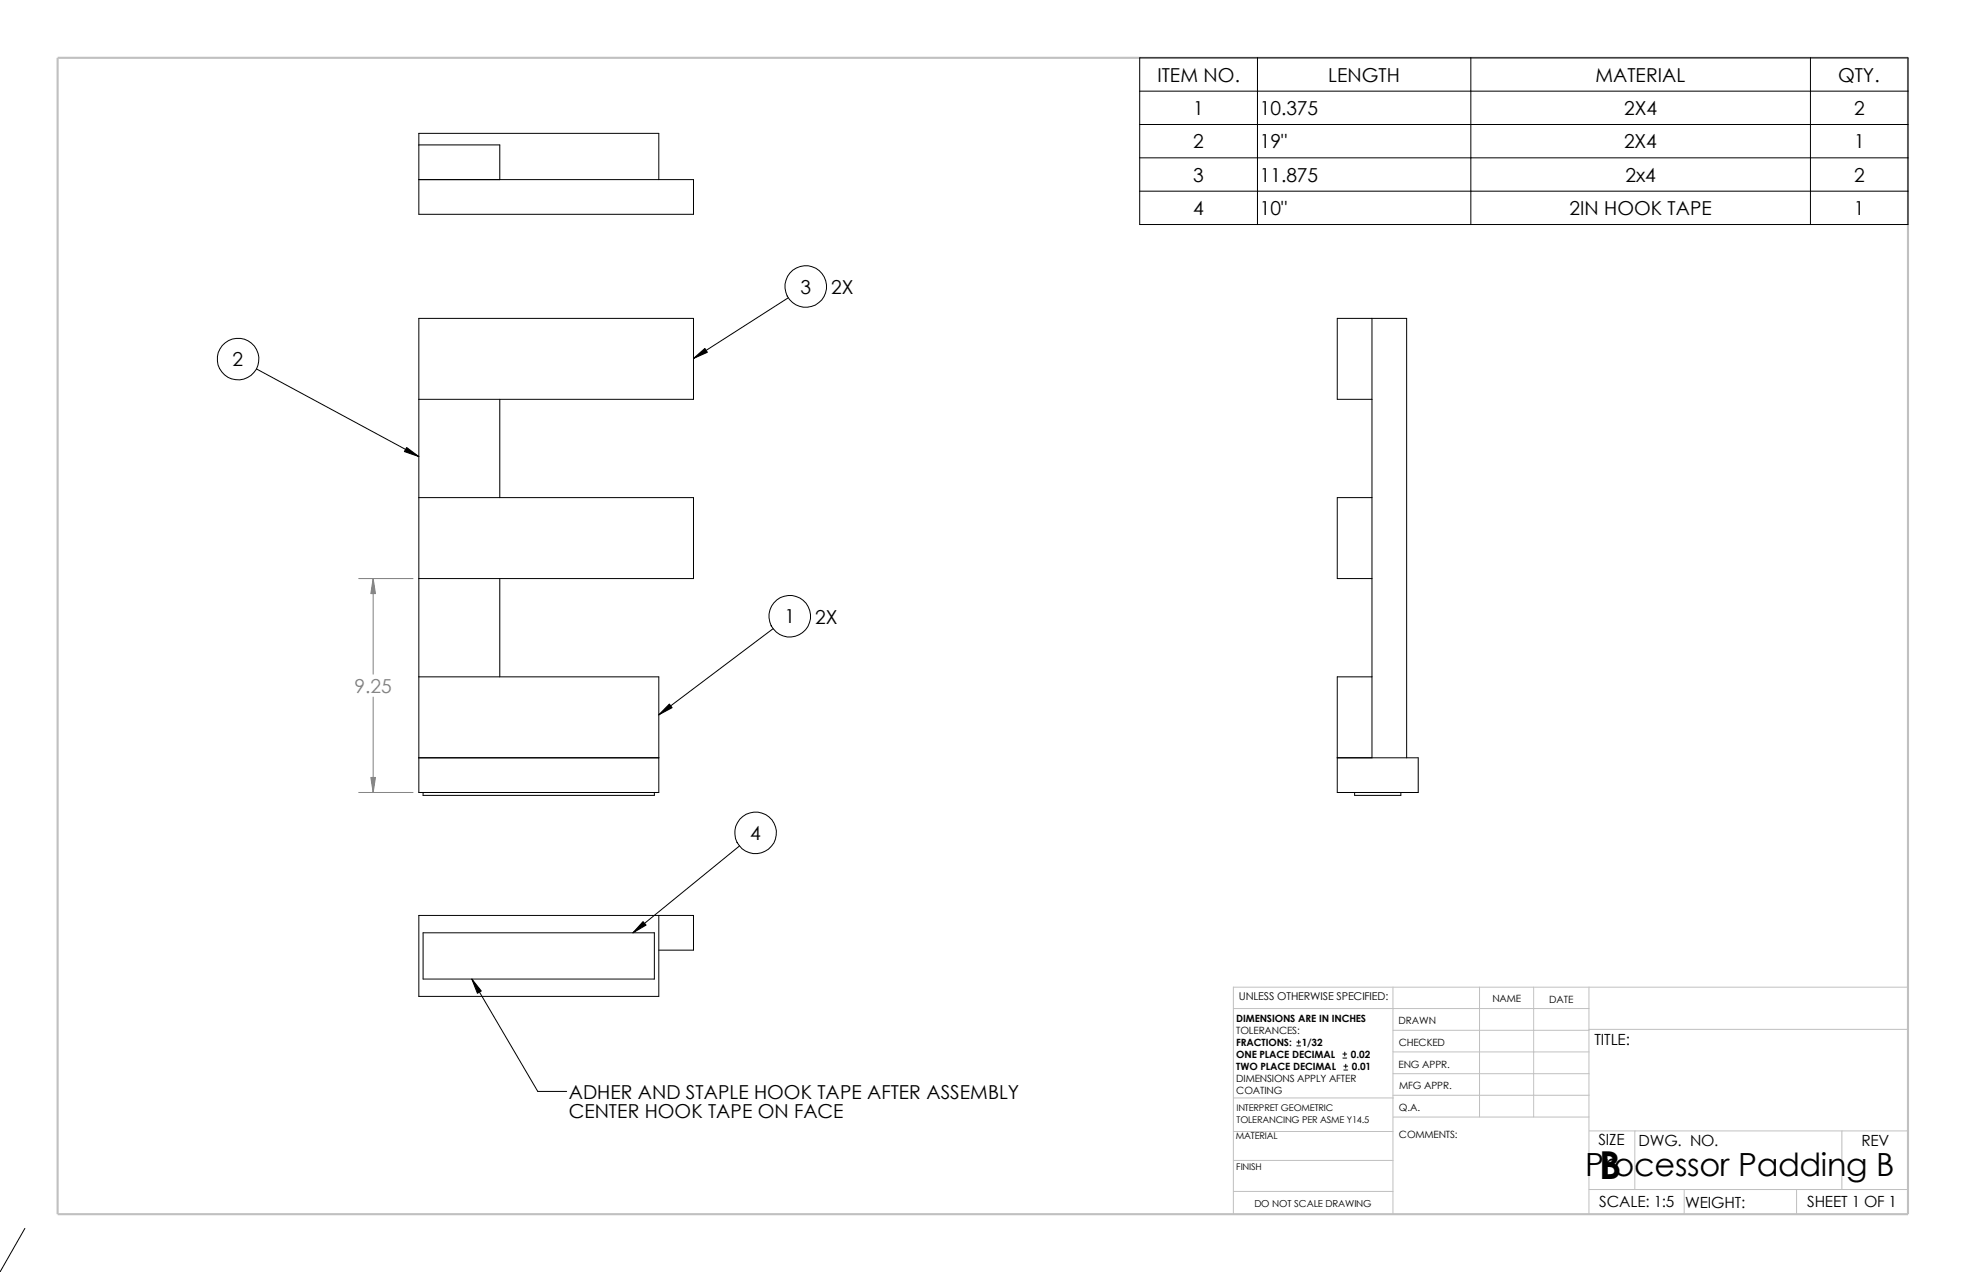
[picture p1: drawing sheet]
<svg xmlns="http://www.w3.org/2000/svg" width="432mm" height="279mm" viewBox="0 0 432 279" stroke-linecap="round" stroke-linejoin="round" font-family="sans-serif">
<g fill="none" stroke="#c0c0c0" stroke-width=".22">
<path d="M305.9 216.8v49.9M325 216.8v28.6M336.8 216.8v28.6M349 216.8v49.9M419.1 216.8h-148.2v49.9M270.9 221.5h78.1M305.9 226.3h43.1M305.9 231.1h43.1M305.9 235.8h43.1M349 226.1h70.1M270.9 248.5h35.1M270.9 241.2h35.1"/>
<path d="M270.9 254.9h35M305.9 240.6h43.1M306 245.4h43M349 248.4h70.1M359.1 248.4v12.9M404.5 248.4v12.9M270.9 261.7h35M349 261.3h70.1M369.9 261.3v5.4M394.6 261.3v5.4"/>
</g>
<path d="M12.7 12.7h406.4v254h-406.4z" fill="none" stroke="#c0c0c0" stroke-width=".47"/>
<g fill="none" stroke="#000" stroke-width=".22">
<path d="M250.3 12.7h168.8v36.6h-168.8zM276.2 12.7v36.6M323 12.7v36.6M397.6 12.7v36.6M92 39.5h60.3v7.6h-60.3v-17.8h52.7v10.2M92 31.8h17.8v7.7M250.3 20h168.8M250.3 27.3h168.8M250.3 34.7h168.8M250.3 42h168.8M173.1 65.4l-20.8 13.3M301.3 69.9v96.6"/>
<path d="M56.3 81l35.7 19.3M92 87.7h60.3v-17.8h-60.3v104.2h52.7v-25.4h-52.7M109.8 87.7v21.6M301.3 87.7h-7.6v-17.8h15.2v96.6M92 109.3h60.3v17.8h-60.3M301.3 109.3h-7.6v17.8h7.6M109.8 127.1v21.6M169.8 138.1l-25.1 18.9M301.3 148.7h-7.6v25.4h17.8v-7.6h-17.8M92 166.5h52.7M92.9 174.1v.6h50.8v-.6M297.5 174.1v.6h10.2v-.6"/>
<path d="M162.4 185.8l-23.4 19.1M92.9 204.9h50.8v10.2h-50.8zM103.6 215.1l14.5 24.6h6.4M144.7 201.1v17.8h-52.7v-17.8h60.3v7.6h-7.6M284.8 229.7h.9M284.8 228.9h.9M285.2 228.5v.8M294.9 232.4h.9M294.9 231.5h.9M295.1 235h.9M295.1 234.2h.9M295.4 231.1v.8"/>
<path d="M295.6 233.8v.8M5.5 269.8l-5.6 9.5"/>
<circle cx="52.3" cy="78.9" r="4.6"/>
<circle cx="177" cy="62.9" r="4.6"/>
<circle cx="173.4" cy="135.4" r="4.6"/>
<circle cx="165.9" cy="182.9" r="4.6"/>
</g>
<path d="M78.8 127.1h11.9M82 127.1v21M82 153.1v21M78.8 174.1h11.9" fill="none" stroke="#808080" stroke-width=".22"/>
<g fill="#808080" stroke="#808080" stroke-width=".22">
<path d="M81.4 170.8h1.1l-.5 3.3z"/>
<path d="M82 127.1l.5 3.3h-1.1z"/>
</g>
<path d="M152.3 78.7l2.5-2.2 .6 .9zM89.3 98.3l2.7 2-3.2-1.1zM147 154.6l.6 .8-2.9 1.6zM103.6 215.1l2.1 2.6-.8 .5zM141.2 202.4l.7 .8-2.9 1.7z" fill="#000" stroke="#000" stroke-width=".22"/>
<text font-size="8.5" x="351.2" y="259">B</text>
<text font-size="7" x="348.2" y="258.2">Processor Padding B</text>
<g font-size="4.2">
<text x="254.2" y="17.9">ITEM NO.</text>
<text x="291.7" y="17.9">LENGTH</text>
<text x="350.4" y="17.9">MATERIAL</text>
<text x="403.7" y="17.9">QTY.</text>
<text x="262.1" y="25.3">1</text>
<text x="276.7" y="25.3">10.375</text>
<text x="356.7" y="25.3">2X4</text>
<text x="407.2" y="25.3">2</text>
<text x="262.1" y="32.6">2</text>
<text x="276.7" y="32.6">19&quot;</text>
<text x="356.7" y="32.6">2X4</text>
<text x="407.2" y="32.6">1</text>
<text x="262.1" y="39.9">3</text>
<text x="276.7" y="39.9">11.875</text>
<text x="357" y="39.9">2x4</text>
<text x="407.2" y="39.9">2</text>
<text x="262.1" y="47.2">4</text>
<text x="276.7" y="47.2">10&quot;</text>
<text x="344.7" y="47.2">2IN HOOK TAPE</text>
<text x="407.2" y="47.2">1</text>
<text x="175.8" y="64.5">3</text>
<text x="182.5" y="64.6">2X</text>
<text x="51.1" y="80.4">2</text>
<text x="172.3" y="136.9">1</text>
<text x="179" y="137.1">2X</text>
<text x="164.8" y="184.5">4</text>
<text x="124.9" y="245.6">CENTER HOOK TAPE ON FACE</text>
<text x="124.9" y="241.4">ADHER AND STAPLE HOOK TAPE AFTER ASSEMBLY</text>
</g>
<text font-size="4.2" fill="#808080" x="77.9" y="152.3">9.25</text>
<g font-size="3.4">
<text x="350.2" y="229.5">TITLE:</text>
<text x="351.1" y="251.6">SIZE</text>
<text x="359.9" y="251.6">DWG. NO.</text>
<text x="408.9" y="251.7">REV</text>
<text x="351.2" y="265.2">SCALE: 1:5</text>
<text x="370.1" y="265.3">WEIGHT:</text>
<text x="396.9" y="265.2">SHEET 1 OF 1</text>
</g>
<text font-size="2.4" x="272.1" y="219.7">UNLESS OTHERWISE SPECIFIED:</text>
<g font-size="2.2">
<text x="327.8" y="220.2">NAME</text>
<text x="340.3" y="220.2">DATE</text>
<text x="271.5" y="224.5">DIMENSIONS ARE IN INCHES</text>
<text x="271.5" y="227.2">TOLERANCES:</text>
<text x="307.2" y="225">DRAWN</text>
<text x="271.5" y="232.4">ONE PLACE DECIMAL</text>
<text x="271.5" y="229.7">FRACTIONS:</text>
<text x="285.9" y="229.7">1/32</text>
<text x="296.7" y="232.4">0.02</text>
<text x="307.2" y="229.8">CHECKED</text>
<text x="271.5" y="235.1">TWO PLACE DECIMAL</text>
<text x="271.5" y="237.7">DIMENSIONS APPLY AFTER</text>
<text x="296.9" y="235.1">0.01</text>
<text x="307.2" y="234.5">ENG APPR.</text>
<text x="307.3" y="239.2">MFG APPR.</text>
<text x="271.5" y="240.4">COATING</text>
<text x="307.3" y="244">Q.A.</text>
<text x="307.3" y="250.1">COMMENTS:</text>
</g>
<text font-size="2.1" x="275.5" y="265.1">DO NOT SCALE DRAWING</text>
<g font-size="2">
<text x="271.6" y="244.1">INTERPRET GEOMETRIC</text>
<text x="271.4" y="250.1">MATERIAL</text>
<text x="271.6" y="246.6">TOLERANCING PER ASME Y14.5</text>
<text x="271.5" y="257">FINISH</text>
</g>
</svg>
